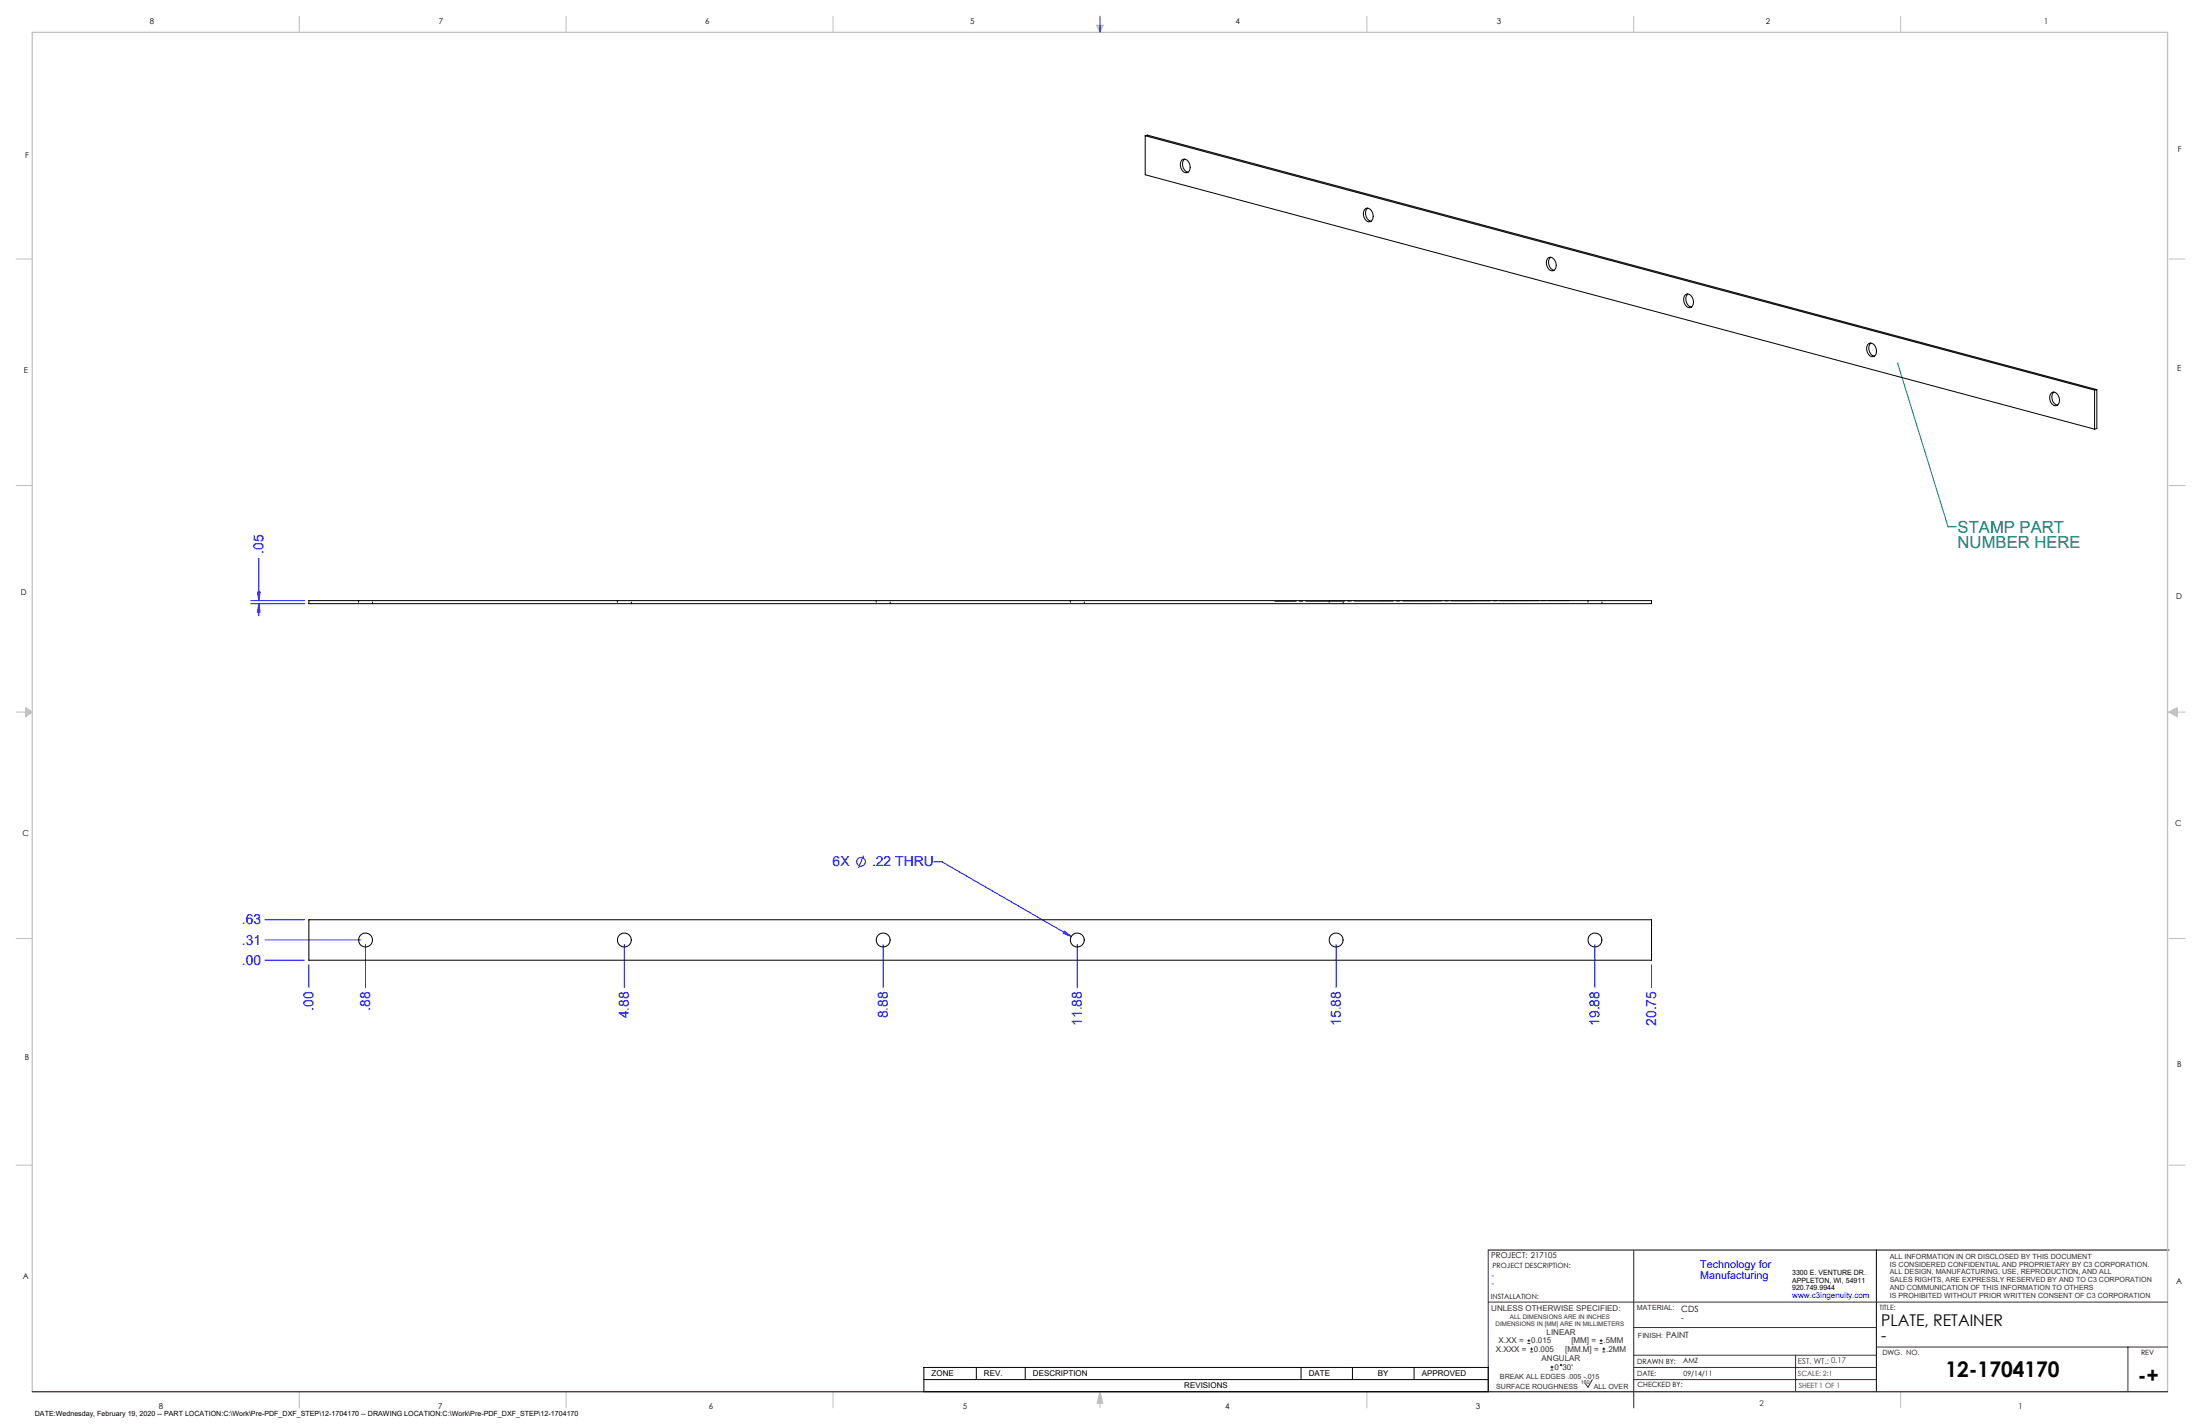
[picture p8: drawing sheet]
<svg xmlns="http://www.w3.org/2000/svg" width="864mm" height="559mm" viewBox="0 0 864 559" stroke-linecap="round" stroke-linejoin="round" font-family="sans-serif">
<path d="M584.2 490.5h267.3M736.6 490.5v55.6M362.7 536.6h221.5v9.5h-221.5zM383.3 536.6v4.8M402.4 536.6v4.8M510.7 536.6v4.8M530.9 536.6v4.8M555.1 536.6v4.8M362.7 541.4h221.5" fill="none" stroke="#000" stroke-width=".39"/>
<g fill="none" stroke="#c0c0c0" stroke-width=".39">
<path d="M117.5 6.4v6.3M222.2 6.4v6.3M327 6.4v6.3M430.4 9.9h2.7l-1.3 2.8zM430.9 9.9l.9 2.8M431.2 9.9l.6 2.8M432.1 9.9l-.3 2.8M432.6 9.9l-.8 2.8M536.6 6.4v6.3M641.3 6.4v6.3M746.1 6.4v6.3M6.3 101.6h6.4"/>
<path d="M851.5 101.6h6.3M6.3 190.5h6.4M851.5 190.5h6.3M6.3 279.4h6.4M10.1 277.7l2.6 1.7-2.6 1.9zM10.1 278.2l2.6 1.2M10.1 278.8l2.6 .6M12.7 279.4l-2.6 1.2M12.7 279.4l-2.6 .5M851.5 279.4h6.3M851.5 279.4l3.1 .5M851.5 279.4l3.1 1.2"/>
<path d="M851.5 279.4l3.1-1.7v3.6zM854.6 278.8l-3.1 .6M854.6 278.2l-3.1 1.2M6.3 368.3h6.4M851.5 368.3h6.3M6.3 457.2h6.4M851.5 457.2h6.3M117.5 546.1v6.4M222.2 546.1v6.4M327 546.1v6.4M431.8 546.1v6.4M431.8 546.1l1.1 4.5h-2.2z"/>
<path d="M431.8 546.1l.6 4.5M431.8 546.1l-.9 4.5M431.8 546.1l-.4 4.5M431.8 546.1l.3 4.5M536.6 546.1v6.4M746.1 546.1v6.4"/>
</g>
<path d="M12.7 546.1v-533.4h838.2v533.4" fill="none" stroke="#c0c0c0" stroke-width=".5"/>
<g fill="none" stroke="#00f" stroke-width=".39">
<path d="M431.8 6.4v6.3M101.6 219v16.7M98.4 236.9h21.1M98.4 235.7h21.1M101.1 232.4h1l-.5 3.3zM101.6 236.9l.5 3.3h-1zM101.6 236.9v4.8M338.9 335.7l-1.9 4.9M366.5 338.2h3.2l50.8 29.3M104 376.8h15.5M104 360.9h15.5M104 368.9h37.7"/>
<path d="M121.2 378.6v8.9M143.5 370.7v16.8M245.1 370.7v16.8M346.7 370.7v16.8M417.9 365.4l2.6 2.1-3.1-1.2zM422.9 370.7v16.8M524.5 370.7v16.8M626.1 370.7v16.8M648.3 378.6v8.9"/>
<circle cx="338" cy="338.2" r="1.7"/>
</g>
<path d="M584.2 490.5v55.6M641.3 490.7v61.8M584.2 511h266.7M641.3 520.9h95.3M641.3 531.8h95.3M641.3 536.6h95.3M704.8 531.8v14.3M736.6 528.6h114.3M835.3 528.6v17.5M625.1 541.4l-1.7 2.9-1-1.2M641.3 541.4h95.3" fill="none" stroke="#382c30" stroke-width=".39"/>
<path d="M12.7 546.1h838.2" fill="none" stroke="#382c30" stroke-width=".5"/>
<path d="M616.1 235.7l-115.6 .3" fill="none" stroke="#008000" stroke-width=".39" stroke-dasharray="15.2 1.3 1.3 1.3" stroke-dashoffset="6.9"/>
<path d="M744.9 142.6l19.8 64.1h3.2" fill="none" stroke="#008080" stroke-width=".39"/>
<path d="M744.7 142.4l.2 .2-.1-.3a.34 .34 0 0 1 .4 .4 .34 .34 0 0 1-.5 .2 .34 .34 0 0 1 0-.5z" fill="#008080"/>
<g fill="#00f">
<path d="M417.9 365.4l2.6 2.1-3.1-1.2z"/>
<path d="M101.6 236.9l.5 3.3h-1zM101.1 232.4h1l-.5 3.3z"/>
</g>
<g fill="none" stroke="#000" stroke-width=".39">
<path d="M449.5 53.3l372.7 99.8M449.5 53.3l.9-.3 372.7 99.9M449.5 53.3v15.3l372.7 99.8M464.1 62.7a2.49 2.49 0 0 1 3.1 3 1.7 1.7 0 0 1-1 2 1.7 1.7 0 0 1-2.1-.8 3.4 3.4 0 0 1 0-4.2zM465 62.4a3.2 3.2 0 0 0 1.4 5.2M535.9 82a2.46 2.46 0 0 1 3.1 2.9 1.69 1.69 0 0 1-.9 2 1.69 1.69 0 0 1-2.2-.7 3.4 3.4 0 0 1 0-4.2zM536.9 81.7a3.2 3.2 0 0 0 1.3 5.2M607.8 101.2a2.53 2.53 0 0 1 3.1 2.9 1.7 1.7 0 0 1-1 2.1 1.7 1.7 0 0 1-2.1-.8 3.3 3.3 0 0 1 0-4.2zM608.7 100.9a3.2 3.2 0 0 0 1.4 5.2M661.7 115.6a2.48 2.48 0 0 1 3.1 3 1.69 1.69 0 0 1-1 2 1.69 1.69 0 0 1-2.1-.8 3.3 3.3 0 0 1 0-4.2zM662.6 115.4a3.2 3.2 0 0 0 1.4 5.1M733.5 134.9a2.46 2.46 0 0 1 3.1 2.9 1.68 1.68 0 0 1-1 2.1 1.68 1.68 0 0 1-2.1-.8 3.4 3.4 0 0 1 0-4.2z"/>
<path d="M734.4 134.6a3.2 3.2 0 0 0 1.4 5.2M805.3 154.1a2.49 2.49 0 0 1 3.2 3 1.82 1.82 0 0 1-1.6 2.2 1.82 1.82 0 0 1-2-1.8 3.1 3.1 0 0 1 .4-3.4zM806.2 153.8a3.2 3.2 0 0 0 1.4 5.2M822.2 153.1v15.3M823.1 152.9l-.9 .2M823.1 152.9v15.3l-.9 .2M121.2 235.7h527.1v1.2h-527.1zM121.2 360.9h527.1v15.9h-527.1z"/>
<circle cx="143.5" cy="368.9" r="2.76"/>
<circle cx="245.1" cy="368.9" r="2.76"/>
<circle cx="346.7" cy="368.9" r="2.76"/>
<circle cx="422.9" cy="368.9" r="2.76"/>
<circle cx="524.5" cy="368.9" r="2.76"/>
<circle cx="626.1" cy="368.9" r="2.76"/>
</g>
<path d="M140.7 235.7v1.2M146.2 236.9v-1.2M242.3 235.7v1.2M247.8 236.9v-1.2M343.9 235.7v1.2M349.4 236.9v-1.2M420.1 235.7v1.2M425.6 236.9v-1.2M521.7 235.7v1.2M527.2 236.9v-1.2M623.3 235.7v1.2M628.8 236.9v-1.2" fill="none" stroke="#000" stroke-width=".39" stroke-dasharray="1.3 .6" stroke-dashoffset=".6"/>
<g fill="none" stroke="#382c30" stroke-width=".39">
<path d="M599.6 527.2h1.1M599.6 526.1h1.1M600.1 525.5v1.2M600.6 530.5h1.1M600.6 529.4h1.1M601.2 528.8v1.1M608.6 537.6h1.2M608.6 536.5h1.2M609.2 535.9v1.2M627.9 527.2h1.2M627.9 526.1h1.2M628.5 525.5v1.2"/>
<path d="M629 530.5h1.1M629 529.4h1.1M629.6 528.8v1.1"/>
<circle cx="612.8" cy="535.7" r=".27"/>
</g>
<g font-size="8.5">
<text x="763.7" y="540.4">12-1704170</text>
<text x="839.2" y="542.6">-+</text>
</g>
<g font-size="6.5" fill="#008080">
<text x="768.4" y="209.1">STAMP PART</text>
<text x="768.4" y="215.2">NUMBER HERE</text>
</g>
<g font-size="6.3">
<text x="738.4" y="520.2">PLATE, RETAINER</text>
<text x="738.4" y="526.2">-</text>
</g>
<g font-size="5.5" fill="#00f">
<text x="103.4" y="217.4" transform="rotate(-90 103.4 217.4)">.05</text>
<text x="326.8" y="340">6X</text>
<text x="342.3" y="340">.22 THRU</text>
<text x="95" y="362.7">.63</text>
<text x="95" y="370.7">.31</text>
<text x="95" y="378.6">.00</text>
<text x="123.1" y="396.6" transform="rotate(-90 123.1 396.6)">.00</text>
<text x="145.3" y="396.6" transform="rotate(-90 145.3 396.6)">.88</text>
<text x="246.9" y="399.6" transform="rotate(-90 246.9 399.6)">4.88</text>
<text x="348.5" y="399.6" transform="rotate(-90 348.5 399.6)">8.88</text>
<text x="424.7" y="402.6" transform="rotate(-90 424.7 402.6)">11.88</text>
<text x="526.3" y="402.6" transform="rotate(-90 526.3 402.6)">15.88</text>
<text x="627.9" y="402.6" transform="rotate(-90 627.9 402.6)">19.88</text>
<text x="650.1" y="402.6" transform="rotate(-90 650.1 402.6)">20.75</text>
</g>
<g font-size="4.2" fill="#00f">
<text x="667.4" y="497.7">Technology for</text>
<text x="667.4" y="502">Manufacturing</text>
</g>
<g font-size="3.4">
<text x="660" y="514.8">CDS</text>
<text x="660" y="518.4">-</text>
<text x="654" y="525.2">PAINT</text>
</g>
<g font-size="3.2">
<text x="58.8" y="9.6">8</text>
<text x="172.3" y="9.5">7</text>
<text x="276.8" y="9.5">6</text>
<text x="380.9" y="9.6">5</text>
<text x="485" y="9.5">4</text>
<text x="587.5" y="9.5">3</text>
<text x="693.1" y="9.5">2</text>
<text x="802.4" y="9.5">1</text>
<text x="854.9" y="59.8">F</text>
<text x="9.9" y="62">F</text>
<text x="9.3" y="146.5">E</text>
<text x="854.7" y="145.5">E</text>
<text x="8.2" y="233.6">D</text>
<text x="854.3" y="234.9">D</text>
<text x="8.9" y="328.1">C</text>
<text x="853.9" y="324.1">C</text>
<text x="9.7" y="415.8">B</text>
<text x="854.6" y="418.6">B</text>
<text x="585.4" y="493.8">PROJECT: 217105</text>
<text x="9" y="502">A</text>
<text x="854.3" y="503.9">A</text>
<text x="62.3" y="552.9">8</text>
<text x="172" y="552.9">7</text>
<text x="278.3" y="552.9">6</text>
<text x="377.9" y="552.8">5</text>
<text x="481" y="552.8">4</text>
<text x="579.3" y="552.8">3</text>
<text x="792.4" y="552.8">1</text>
</g>
<g font-size="3.2" fill="#382c30">
<text x="705.7" y="535.2">EST. WT.: 0.17</text>
<text x="690.7" y="551.6">2</text>
</g>
<text font-size="3.1" fill="#00f" x="703.5" y="509.2">www.c3ingenuity.com</text>
<g font-size="3.1" fill="#382c30">
<text x="585.4" y="514.6">UNLESS OTHERWISE SPECIFIED:</text>
<text x="588.3" y="527.1">X.XX =</text>
<text x="601.1" y="527.1">0.015</text>
<text x="607.1" y="523.8">LINEAR</text>
<text x="616.8" y="527.1">[MM] =</text>
<text x="629.5" y="527.1">.5MM</text>
<text x="587.2" y="530.4">X.XXX =</text>
<text x="602.2" y="530.4">0.005</text>
<text x="614.4" y="530.4">[MM.M] =</text>
<text x="630.5" y="530.4">.2MM</text>
<text x="605.2" y="534.3">ANGULAR</text>
<text x="610.2" y="537.6">0</text>
<text x="613.3" y="537.6">30'</text>
</g>
<g font-size="3.1">
<text x="365.7" y="540">ZONE</text>
<text x="386.3" y="540">REV.</text>
<text x="405.5" y="540">DESCRIPTION</text>
<text x="464.9" y="544.8">REVISIONS</text>
<text x="513.7" y="540">DATE</text>
<text x="540.9" y="540">BY</text>
<text x="558.1" y="540">APPROVED</text>
</g>
<g font-size="3">
<text x="585.6" y="501.4">-</text>
<text x="585.6" y="504.6">-</text>
</g>
<g font-size="2.8">
<text x="585.9" y="497.5">PROJECT DESCRIPTION:</text>
<text x="703.5" y="500.5">3300 E. VENTURE DR.</text>
<text x="703.5" y="503.3">APPLETON, WI, 54911</text>
<text x="585.3" y="509.8">INSTALLATION:</text>
<text x="703.5" y="506.2">920.749.9944</text>
<text x="737.8" y="514.1">TITLE:</text>
<text x="738.9" y="531.7">DWG. NO.</text>
<text x="840.5" y="531.5">REV</text>
<text x="642.7" y="539.9">DATE:</text>
<text x="642.7" y="535.2">DRAWN BY:</text>
<text x="660.7" y="535">AMZ</text>
<text x="660.9" y="539.8">09/14/11</text>
<text x="642.8" y="544.4">CHECKED BY:</text>
<text x="13.7" y="555.5">DATE:Wednesday, February 19, 2020 -- PART LOCATION:C:\Work\Pre-PDF_DXF_STEP\12-1704170 -- DRAWING LOCATION:C:\Work\Pre-PDF_DXF_STEP\12-1704170</text>
</g>
<g font-size="2.8" fill="#382c30">
<text x="741.9" y="494">ALL INFORMATION IN OR DISCLOSED BY THIS DOCUMENT</text>
<text x="741.9" y="497.1">IS CONSIDERED CONFIDENTIAL AND PROPRIETARY BY C3 CORPORATION.</text>
<text x="741.9" y="500.1">ALL DESIGN, MANUFACTURING, USE, REPRODUCTION, AND ALL</text>
<text x="741.9" y="503.1">SALES RIGHTS, ARE EXPRESSLY RESERVED BY AND TO C3 CORPORATION</text>
<text x="741.9" y="506.2">AND COMMUNICATION OF THIS INFORMATION TO OTHERS</text>
<text x="741.9" y="509.2">IS PROHIBITED WITHOUT PRIOR WRITTEN CONSENT OF C3 CORPORATION</text>
<text x="642.6" y="514.2">MATERIAL:</text>
<text x="643" y="524.9">FINISH:</text>
<text x="705.7" y="539.9">SCALE: 2:1</text>
<text x="587.3" y="545">SURFACE ROUGHNESS</text>
<text x="588.8" y="541">BREAK ALL EDGES .005 -.015</text>
<text x="625.6" y="545">ALL OVER</text>
<text x="706.1" y="544.6">SHEET 1 OF 1</text>
</g>
<g font-size="2.4" fill="#382c30">
<text x="587.1" y="520.3">DIMENSIONS IN [MM] ARE IN MILLIMETERS</text>
<text x="592.7" y="517.5">ALL DIMENSIONS ARE IN INCHES</text>
</g>
<text font-size="2.1" fill="#382c30" x="620.6" y="543.1">160</text>
</svg>
